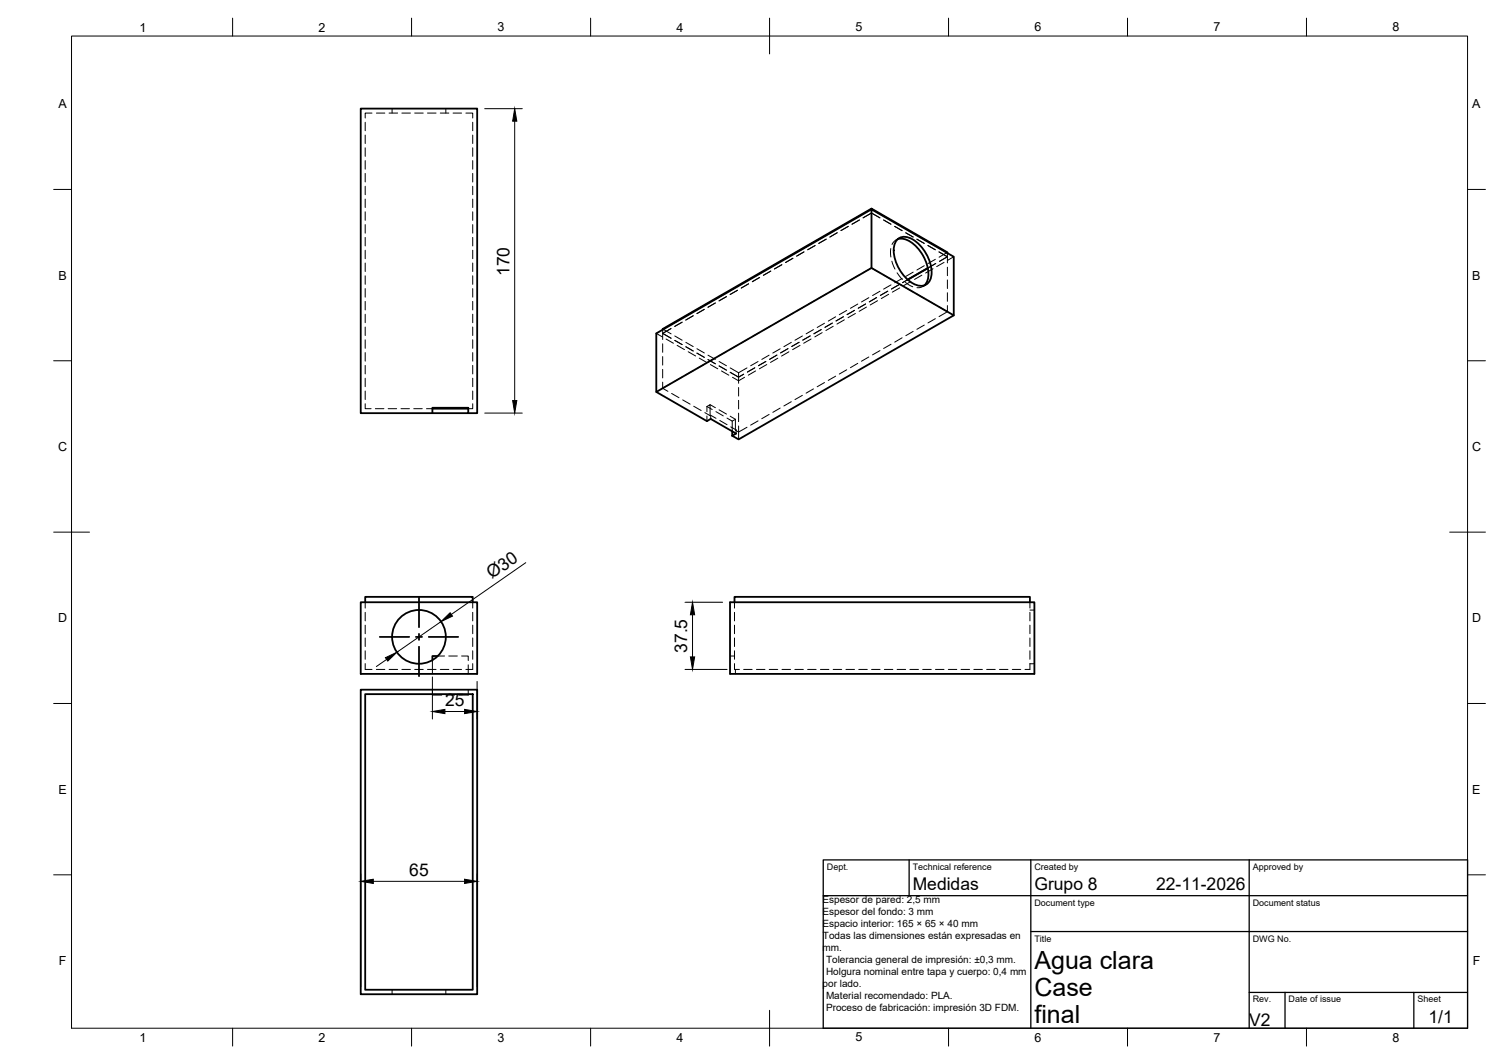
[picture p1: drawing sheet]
<svg xmlns="http://www.w3.org/2000/svg" width="420mm" height="297mm" viewBox="0 0 420 297" stroke-linecap="round" stroke-linejoin="round" font-family="sans-serif">
<!-- layer: Hidden -->
<g fill="none" stroke="#000" stroke-width=".28">
<path d="M102 34.1v2.4M102 37.7v2.4M103.9 31.6h-1.9v1.3M105.1 31.6h2.4M108.7 31.6h2.4M109.5 30.3v1.3M112.3 31.6h2.4M115.8 31.6h2.4M119.4 31.6h2.4M123 31.6h2.4M124.5 30.3v1.3M126.6 31.6h2.3"/>
<path d="M130.2 31.6h1.9v1.3M132.1 34.1v2.4M132.1 37.7v2.4M102 41.3v2.4M102 44.8v2.4M102 48.4v2.4M102 52v2.4M102 55.6v2.3M102 59.1v2.4M132.1 41.3v2.4M132.1 44.8v2.4M132.1 48.4v2.4"/>
<path d="M132.1 52v2.4M132.1 55.6v2.3M132.1 59.1v2.4M102 62.7v2.4M102 66.3v2.4M102 69.9v2.3M102 73.4v2.4M102 77v2.4M132.1 62.7v2.4M132.1 66.3v2.4M132.1 69.9v2.3M132.1 73.4v2.4"/>
<path d="M132.1 77v2.4M209.1 79.2l-2 1.2M212.2 77.5l-2 1.1M215.3 75.7l-2 1.2M218.4 73.9l-2.1 1.2M221.5 72.1l-2 1.2M224.6 70.3l-2.1 1.2M227.7 68.5l-2.1 1.2M230.8 66.8l-2.1 1.2M233.9 65l-2.1 1.2M237 78.5l-2.1 1.2M237 63.2l-2.1 1.2"/>
<path d="M240.1 76.7l-2.1 1.2M240.1 61.4l-2.1 1.2M241.1 76.1l2.4-1.3 2.3 1.4M241.1 60.8l2.4-1.3 2.3 1.3-2.3-1.3zM246.8 76.8l2.1 1.1M246.8 61.4l2.1 1.2M248.9 69.4v2.4M248.9 79.5l-2.1 1.2M249.2 72.9l.8 2.2M249.9 78.5l2.1 1.2M249.9 63.2l2.1 1.2M250.6 76.2l1.5 1.8"/>
<path d="M250.8 66.8l-.8 .4-.8 1M251.1 79.5l-2.1 1.2M251.2 66.5l-.9 .5M252 77.8l-2 1.1M253 78.8l2 1.3M253 65l2.1 1.2M253.6 78.1l-1.5 .8M254.4 78.6l-2 1.2M255.1 76l-2.1 1.2M256.1 66.8l2.1 1.2M257.5 76.8l-2 1.2M258.2 74.2l-2.1 1.2"/>
<path d="M258.2 79.7l-.7 .5-1.3 .1M258.7 79.5l-.9 .5M259.2 68.5l2.1 1.2M260.6 75l-2 1.2M261.3 72.4l-2.1 1.2M261.4 73.6l-2.2 1.3M262.3 70.3l2.4 1.4-2.3 1.3 2.3-1.3zM263.7 73.2l-2 1.2M264.7 70.7v2.7M264.7 74.6v2.4M264.7 78.2v2.3M264.7 70.4l-2.4 1.4"/>
<path d="M266.4 71.7l-1.6 1M102 80.6v2.4M102 84.1v2.4M102 87.7v2.4M102 91.3v2.4M102 94.9v2.3M102 98.4v2.4M132.1 80.6v2.4M132.1 84.1v2.4M132.1 87.7v2.4M132.1 91.3v2.4M132.1 94.9v2.3"/>
<path d="M132.1 98.4v2.4M183.3 93.1l1.7 1M185.1 92.1v2.7M185.1 96v2.3M185.1 99.6v2.3M185.1 91.8l2.4 1.4M186.1 94.6l2 1.2M187.5 91.7l-2.4 1.4 2.4 1.3M188.5 95l2.1 1.2M188.5 93.8l2.1 1.2M189.2 96.4l2 1.2M190.6 89.9l-2.1 1.2"/>
<path d="M191.6 96.8l2.1 1.2M191.6 95.6l2.1 1.2M192.3 98.2l2 1.2M193.7 88.1l-2.1 1.3M194.7 98.6l2.1 1.2M194.7 97.4l2.1 1.1M195.3 100l2.1 1.2M196.7 86.4l-2 1.2M197.8 99.2l2.1 1.1M199.8 99.9l-2 1.2M199.8 84.6l-2 1.2M202.9 98.1l-2 1.2"/>
<path d="M202.9 82.8l-2 1.2M206 96.4l-2 1.1M206 81l-2 1.2M209.1 94.6l-2 1.2M212.2 92.8l-2 1.2M214.9 99.2l-2.1 1.1M215.3 91l-2 1.2M217 99.1l-2 1.2M217.3 100l-2.1 1.2M218 97.4l-2.1 1.2M218.4 89.2l-2.1 1.2M220.1 97.3l-2 1.2"/>
<path d="M220.4 98.2l-2.1 1.2M221.1 95.6l-2.1 1.2M221.5 87.4l-2 1.2M223.2 95.6l-2 1.1M223.5 96.4l-2.1 1.2M224.2 93.8l-2.1 1.2M224.6 85.7l-2.1 1.2M226.3 93.8l-2 1.2M226.6 94.6l-2.1 1.2M227.2 92l-2 1.2M227.7 83.9l-2.1 1.2M229.4 92l-2 1.2"/>
<path d="M229.7 92.9l-2.1 1.2M230.3 90.2l-2 1.2M230.8 82.1l-2.1 1.2M232.5 90.2l-2 1.2M232.8 91.1l-2.1 1.2M233.4 88.4l-2 1.2M233.9 80.3l-2.1 1.2M235.6 88.4l-2 1.2M235.9 89.3l-2.1 1.2M236.5 86.7l-2 1.1M238.7 86.6l-2.1 1.2M239 87.5l-2.1 1.2"/>
<path d="M239.6 84.9l-2 1.2M241.8 84.9l-2 1.1M242.1 85.7l-2.1 1.2M242.7 99.7l-2 1.1M242.7 83.1l-2 1.2M244.9 83.1l-2.1 1.2M245.2 84l-2.1 1.1M245.8 97.9l-2 1.2M245.8 81.3l-2 1.2M248 81.3l-2.1 1.2M248.3 82.2l-2.1 1.2M248.9 96.1l-2.1 1.2"/>
<path d="M251.4 80.4l-2.1 1.2M252 94.3l-2 1.2M253 80.3l2.1 1.2M255.1 92.5l-2.1 1.2M256.1 82.1l2.1 1.2M258.2 90.7l-2.1 1.2M259.2 83.9l2.1 1.2M261.3 89l-2.1 1.2M262.3 85.7l2.4 1.3-2.4 1.4M264.7 81.7v2.4M264.7 85.3v1.7M102 112.7v1.4h1.7"/>
<path d="M102 102v2.4M102 105.6v2.4M102 109.2v2.3M104.9 114.1h2.4M108.4 114.1h2.4M112 114.1h2.4M115.6 114.1h2.4M119.1 114.1h1.7M132.1 112.7v1.4h-1.3M132.1 102v2.4M132.1 105.6v2.4M132.1 109.2v2.3"/>
<path d="M185.1 103.1v2.4M185.1 106.7v1.7M187.5 107l-2.4 1.4 1.5 .8M187.6 109.8l2.1 1.2M190.6 105.3l-2.1 1.2M190.7 111.6l2.1 1.2M193.7 103.5l-2.1 1.2M193.8 113.4l2.1 1.2M196.7 101.7l-2 1.2M196.9 115.2l1.5 .8M197.5 113.5l.9-.5v3M197.5 113.5v1.4"/>
<path d="M197.5 116.1v1.5M197.5 113.5l1.5 .8M197.8 100.4l2.1 1.2M198.4 116l.1-.1v1.1M198.4 113l1.5 .8M198.5 101.8l2 1.2M198.5 115.9l1.5 .9M200 114.9l2.1 1.2M200.9 114.4l2 1.2M200.9 102.2l2 1.1M200.9 100.9l2 1.2M201.1 117.4l2 1.2"/>
<path d="M201.5 103.6l2.1 1.1M203.1 116.7l1.5 .9M204 116.2l1.4 .9M204 103.9l2.3 1.4M204 102.7l2.3 1.4M204.2 119.2l1.4 .8M204.6 117.6v2.8M204.6 105.3l1.7 1 1.7-1M205.4 117.1v3l.2-.1M205.4 117.1l-.8 .5M206.3 104.1v1.2l1.5-.8-1.5 .8M206.3 105.3v1.7"/>
<path d="M206.3 108.2v2.4M206.3 111.8v2.4M206.3 115.3v2.4M206.3 118.9v3.8M208.7 119.3l-2.4 1.3-.9-.5M208.7 102.7l-2.4 1.4M210.9 102.7l-2.1 1.2M211.1 103.6l-2.1 1.1M211.8 117.5l-2.1 1.2M211.8 100.9l-2.1 1.2M214 100.9l-2.1 1.2M214.2 101.8l-2.1 1.2"/>
<path d="M214.9 115.7l-2.1 1.2M218 113.9l-2.1 1.2M221.1 112.1l-2.1 1.2M224.2 110.4l-2.1 1.2M227.2 108.6l-2 1.2M230.3 106.8l-2 1.2M233.4 105l-2 1.2M236.5 103.2l-2 1.2M239.6 101.4l-2 1.2M205.6 120v1M102 168.1v1.7M102 170.9v2.4"/>
<path d="M102 174.5v2.4M102 178.1v2.4M132.1 168.1v1.7M132.1 170.9v2.4M132.1 174.5v2.4M132.1 178.1v2.4M205.2 168.1v1.7M205.2 170.9v2.4M205.2 174.5v2.4M205.2 178.1v2.4M287.7 168.1v1.7M287.7 170.9v2.4"/>
<path d="M287.7 174.5v2.4M287.7 178.1v2.4M287.7 170.3h1.3M102 185.3v1.6h1.9M102 181.7v2.4M105.1 186.9h2.4M108.7 186.9h2.4M112.3 186.9h2.4M115.8 186.9h2.4M119.4 186.9h2.4M120.8 184.3v3.8M120.8 192.5v1.5h2.6"/>
<path d="M122.3 183.1h1.9M123 186.9h2.4M124.6 194h2.4M125.4 183.1h2.4M126.6 186.9h2.3M128.9 183.1h1.9v1.3M130.8 192.5v1.5h-2.6M130.8 185.6v2.5M132.1 185.3v1.6h-1.9M132.1 181.7v2.4M203.9 183.1h1.3M205.2 185.3v1.6h1.4"/>
<path d="M205.2 181.7v2.4M205.4 186.9v1.2M207.8 186.9h2.3M211.3 186.9h2.4M214.9 186.9h2.4M218.5 186.9h2.4M222 186.9h2.4M225.6 186.9h2.4M229.2 186.9h2.4M232.7 186.9h2.4M236.3 186.9h2.4M239.9 186.9h2.4"/>
<path d="M243.5 186.9h2.4M247.1 186.9h2.3M250.6 186.9h2.4M254.2 186.9h2.4M257.8 186.9h2.4M261.3 186.9h2.4M264.9 186.9h2.4M268.5 186.9h2.4M272.1 186.9h2.3M275.6 186.9h2.4M279.2 186.9h2.4M282.8 186.9h2.4"/>
<path d="M287.7 181.7v2.4M289 185.3h-1.3v1.6h-1.4M109.5 276.3v1.3M124.5 276.3v1.3"/>
</g>
<!-- layer: Visible -->
<g fill="none" stroke="#000" stroke-width=".51">
<path d="M243.5 58.2l-58.4 33.6v.3M243.5 74.8v-16.4l22.9 13.3v16.3M250.7 66.9a3.4 3.4 0 0 1 4.3-.1 11.4 11.4 0 0 1 5.2 10.2 2.97 2.97 0 0 1-4.4 2.5 11.2 11.2 0 0 1-6.1-10.6l.2-.8zM250.8 66.8a6 6 0 0 1 5.8 2.7 9.9 9.9 0 0 1 2.4 9l-.8 1.2M259.2 74.9l-5.6 3.2M264.7 70.7v-.3l-21.2-12.2v.2l-60.2 34.7v16.3M120.8 113.8h10v1.5h-10zM120.8 115.3h-20v-85h32.5v85h-2.5M120.8 114.1h10M183.3 109.4l60.2-34.6 22.9 13.2-60.1 34.7-1.7-1 1-.7-7.1-4-1 .6zM204.6 120.4v1.3M100.8 168.1h32.5v20h-32.5z"/>
<path d="M102 168.1v-1.5h30.1v1.5M203.9 168.1h85.1v20h-85.1zM205.2 168.1v-1.5h82.5v1.5M100.8 192.5h32.5v85.1h-32.5zM102 193.8h30.1v82.5h-30.1zM122.3 183.1h-1.5v1.2"/>
<circle cx="117" cy="177.8" r="7.5"/>
</g>
<!-- layer: BORDER -->
<g fill="none" stroke="#000" stroke-width=".28">
<path d="M20 10.1h390v276.9h-390zM65 5.1v5M115 5.1v5M165 5.1v5M215 5.1v10M265 5.1v5M315 5.1v5M365 5.1v5M15 52.9h5M410 52.9h5M15 100.7h5M410 100.7h5"/>
<path d="M15 148.6h10M405 148.6h10M15 196.4h5M410 196.4h5M15 244.2h5M410 244.2h5M65 287v5M115 287v5M165 287v5M215 282.1v9.9M265 287v5M315 287v5"/>
<path d="M365 287v5"/>
</g>
<!-- layer: TITLEBLOCK -->
<path d="M230 240.1h180v46.9h-180zM230 250h180M254 240.1v9.9M288 240.1v46.9M349 240.1v46.9M288 260.1h122M349 277.1h61M359 277.1v9.9M395 277.1v9.9" fill="none" stroke="#000" stroke-width=".36"/>
<!-- layer: Smart Centers -->
<path d="M106 177.8h8.4M116.1 177.8h1.8M117.1 166.6v8.5M117.1 176.9v1.8M119.7 177.8h8.3M117.1 180.5v8.3" fill="none" stroke="#000" stroke-width=".28"/>
<!-- layer: FD_Dimensions -->
<g fill="none" stroke="#000" stroke-width=".28">
<path d="M135.4 30.3h10.5M143.8 33.8v78M135.4 115.3h10.5M146.9 157.1l-20.8 14.4M123.2 173.5l-12.3 8.6M191.4 168.1h10.5M193.5 171.6v11.8M108 184.1l-2.9 2M120.8 189v11.7M124.3 198.6h5.5M133.3 190.2v10.5M191.4 186.9h11.7"/>
<path d="M100.8 244v31.4M104.3 246h25.5M133.3 244v31.4"/>
</g>
<path d="M143.8 30.3l.6 3.5h-1.2zM143.2 111.8h1.2l-.6 3.5zM123.2 173.5l2.6-2.4 .6 .9zM193.5 168.1l.6 3.5h-1.2zM107.7 183.6l3.2-1.5-2.6 2.5zM120.8 198.6l3.5-.6v1.2zM129.8 198l3.5 .6-3.5 .6zM192.9 183.4h1.2l-.6 3.5zM100.8 246l3.5-.5v1.1zM129.8 245.5l3.5 .5-3.5 .6z" fill="#000" stroke="#000" stroke-width=".28"/>
<g font-size="7">
<text x="289" y="270.6">Agua clara</text>
<text x="289" y="278.1">Case</text>
<text x="289" y="285.5">final</text>
</g>
<g font-size="4.9">
<text x="142.3" y="77.1" transform="rotate(-90 142.3 77.1)">170</text>
<text x="137.4" y="161.8" transform="rotate(-35 137.4 161.8)">Ø30</text>
<text x="192" y="182.3" transform="rotate(-90 192 182.3)">37.5</text>
<text x="124.4" y="197.2">25</text>
<text x="114.3" y="244.6">65</text>
<text x="255" y="248.5">Medidas</text>
<text x="289" y="248.5">Grupo 8</text>
<text x="323" y="248.5">22-11-2026</text>
<text x="349" y="286.4">V2</text>
<text x="399.1" y="285.7">1/1</text>
</g>
<g font-size="3.5">
<text x="39" y="8.8">1</text>
<text x="89" y="8.8">2</text>
<text x="139" y="8.8">3</text>
<text x="189" y="8.8">4</text>
<text x="239" y="8.8">5</text>
<text x="289" y="8.8">6</text>
<text x="339" y="8.8">7</text>
<text x="389" y="8.8">8</text>
<text x="16.3" y="30.2">A</text>
<text x="411.3" y="30.2">A</text>
<text x="16.3" y="78">B</text>
<text x="411.3" y="78">B</text>
<text x="16.2" y="125.9">C</text>
<text x="411.2" y="125.9">C</text>
<text x="16.2" y="173.7">D</text>
<text x="411.2" y="173.7">D</text>
<text x="16.3" y="221.6">E</text>
<text x="411.3" y="221.6">E</text>
<text x="16.4" y="269.4">F</text>
<text x="411.4" y="269.4">F</text>
<text x="39" y="290.8">1</text>
<text x="89" y="290.8">2</text>
<text x="139" y="290.8">3</text>
<text x="189" y="290.8">4</text>
<text x="239" y="290.8">5</text>
<text x="289" y="290.8">6</text>
<text x="339" y="290.8">7</text>
<text x="389" y="290.8">8</text>
</g>
<g font-size="2.8">
<text x="229.8" y="252.1">Espesor de pared: 2,5 mm</text>
<text x="229.8" y="255.4">Espesor del fondo: 3 mm</text>
<text x="229.8" y="258.8">Espacio interior: 165 × 65 × 40 mm</text>
<text x="229.9" y="262.1">Todas las dimensiones están expresadas en</text>
<text x="229.8" y="265.4">mm.</text>
<text x="230.8" y="268.8">Tolerancia general de impresión: ±0,3 mm.</text>
<text x="229.8" y="275.5">por lado.</text>
<text x="230.8" y="272.1">Holgura nominal entre tapa y cuerpo: 0,4 mm</text>
<text x="230.8" y="278.8">Material recomendado: PLA.</text>
<text x="230.8" y="282.2">Proceso de fabricación: impresión 3D FDM.</text>
</g>
<g font-size="2.5">
<text x="231" y="242.9">Dept.</text>
<text x="255" y="242.9">Technical reference</text>
<text x="289" y="242.9">Created by</text>
<text x="350" y="242.9">Approved by</text>
<text x="289" y="252.8">Document type</text>
<text x="350" y="252.8">Document status</text>
<text x="289" y="262.9">Title</text>
<text x="350" y="262.9">DWG No.</text>
<text x="350" y="279.9">Rev.</text>
<text x="360" y="279.9">Date of issue</text>
<text x="396" y="279.9">Sheet</text>
</g>
</svg>
